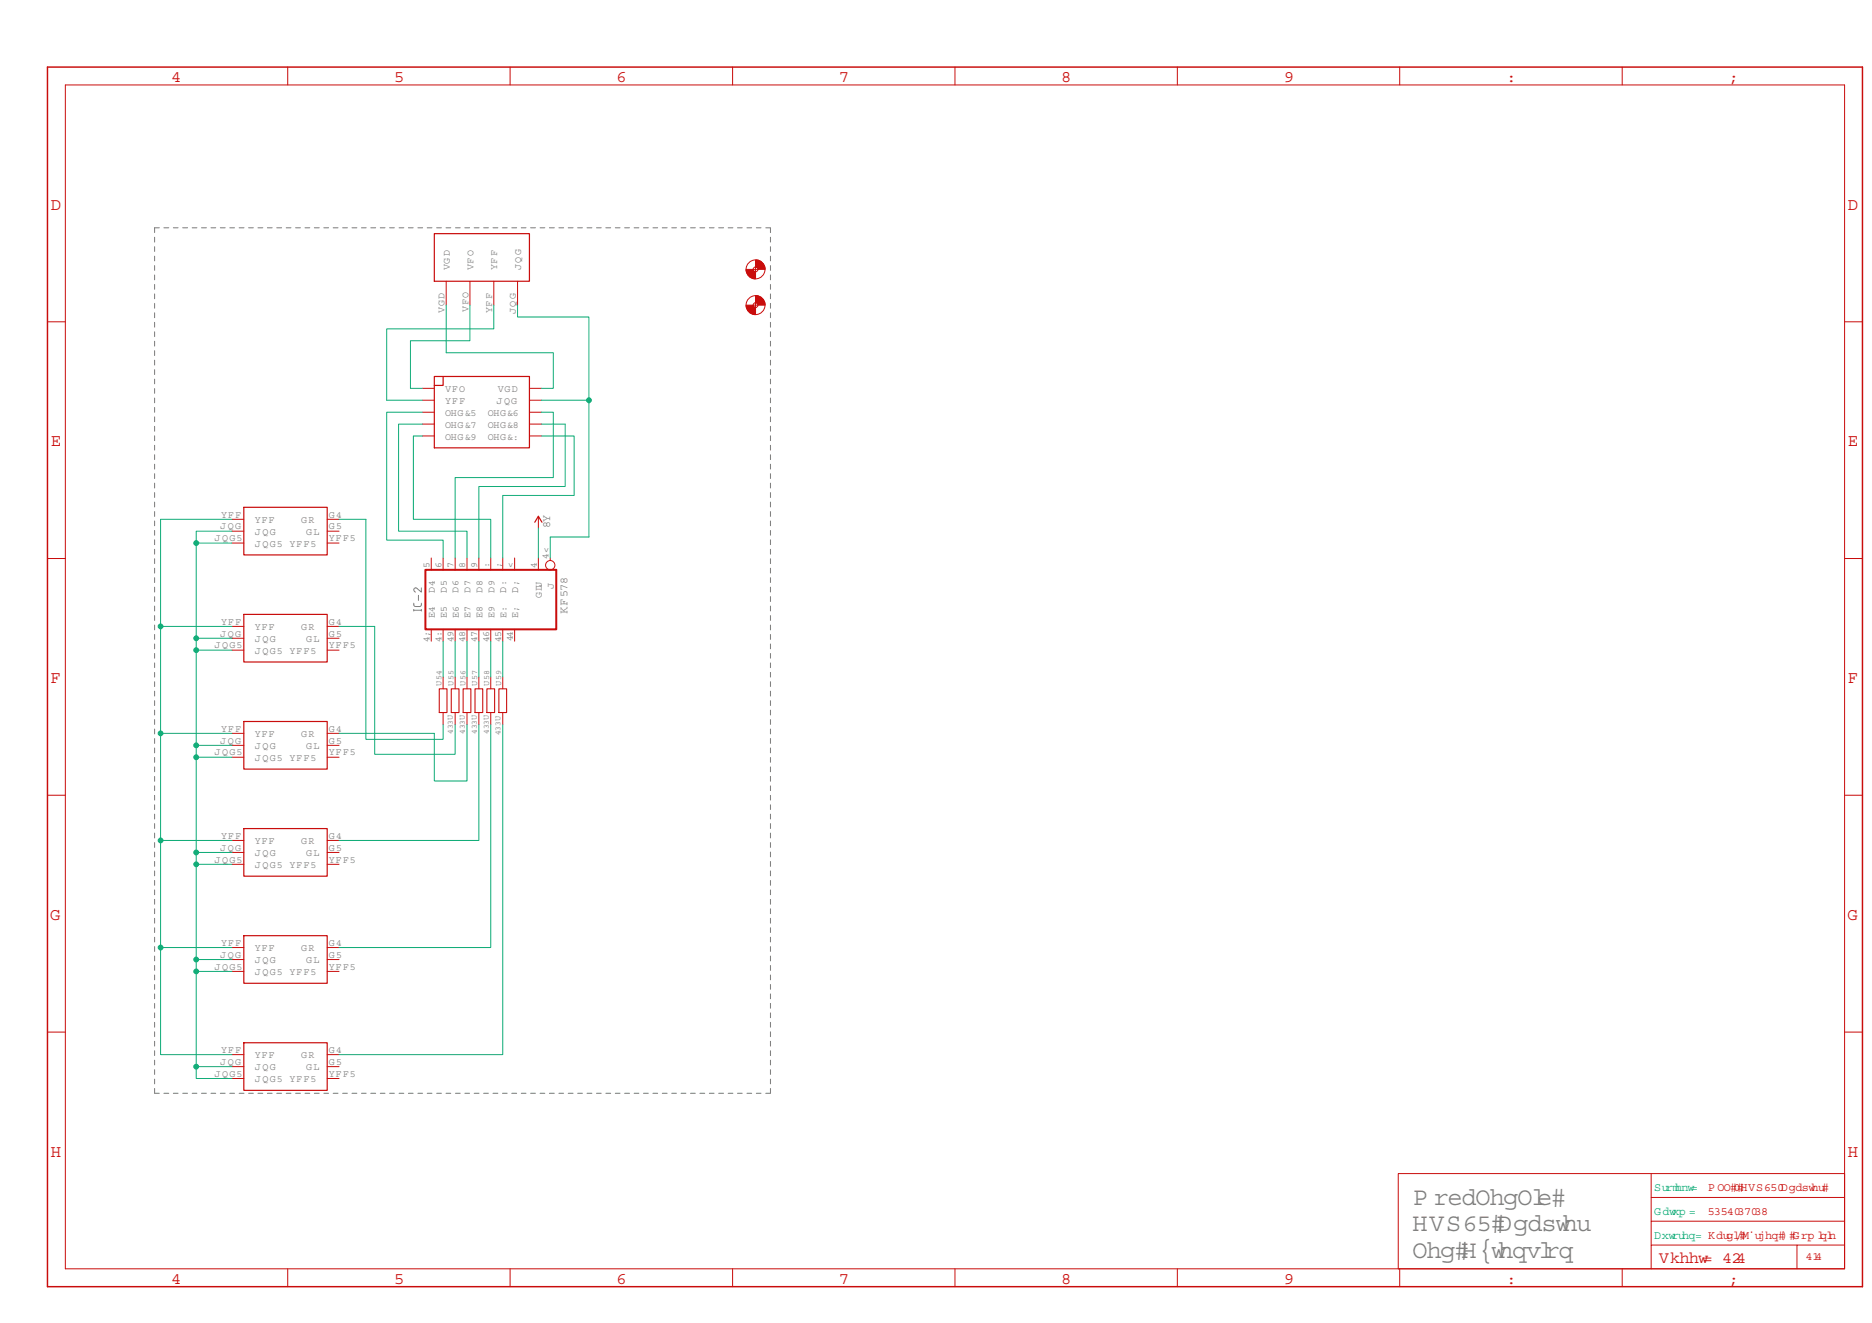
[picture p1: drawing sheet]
<?xml version="1.0" encoding="utf-8"?>
<!DOCTYPE eagle SYSTEM "eagle.dtd">
<!--
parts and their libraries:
SparkFun-PowerSymbols: Licensing: Creative Commons ShareAlike 4.0 International - https://creativecommons.org/licenses/by-sa/4.0
-->
<eagle version="9.6.2">
<drawing>
<settings>
<setting alwaysvectorfont="no"/>
<setting verticaltext="up"/>
</settings>
<grid distance="25" unitdist="mil" unit="mil" style="lines" multiple="1" display="no" altdistance="0.01" altunitdist="inch" altunit="inch"/>
<schematic xreflabel="%F%N/%S.%C%R" xrefpart="/%S.%C%R">
<libraries>
<library name="MLL-Dominik-Hardi">
<symbols>
<symbol name="MLL-I2C">
<pin name="GND" x="-10.16" y="-7.62" length="middle" direction="pwr"/>
<pin name="VCC" x="-10.16" y="-2.54" length="middle" direction="pwr"/>
<pin name="SCL" x="-10.16" y="2.54" length="middle"/>
<pin name="SDA" x="-10.16" y="7.62" length="middle"/>
<wire x1="-5.08" y1="10.16" x2="-5.08" y2="-10.16" width="0.254" layer="94"/>
<wire x1="-5.08" y1="-10.16" x2="5.08" y2="-10.16" width="0.254" layer="94"/>
<wire x1="5.08" y1="-10.16" x2="5.08" y2="10.16" width="0.254" layer="94"/>
<wire x1="5.08" y1="10.16" x2="-5.08" y2="10.16" width="0.254" layer="94"/>
<text x="-5.08" y="10.16" size="1.27" layer="95">&gt;NAME</text>
<text x="-5.08" y="-12.7" size="1.27" layer="96">&gt;VALUE</text>
</symbol>
<symbol name="MLL-32-EXT10">
<pin name="LED#6" x="-5.08" y="2.54" visible="pin" length="short"/>
<pin name="LED#4" x="-5.08" y="5.08" visible="pin" length="short"/>
<pin name="LED#2" x="-5.08" y="7.62" visible="pin" length="short"/>
<pin name="VCC" x="-5.08" y="10.16" visible="pin" length="short" direction="pwr"/>
<pin name="SCL" x="-5.08" y="12.7" visible="pin" length="short"/>
<pin name="SDA" x="20.32" y="12.7" visible="pin" length="short" rot="R180"/>
<pin name="GND" x="20.32" y="10.16" visible="pin" length="short" direction="pwr" rot="R180"/>
<pin name="LED#3" x="20.32" y="7.62" visible="pin" length="short" rot="R180"/>
<pin name="LED#5" x="20.32" y="5.08" visible="pin" length="short" rot="R180"/>
<pin name="LED#7" x="20.32" y="2.54" visible="pin" length="short" rot="R180"/>
<wire x1="-2.54" y1="0" x2="17.78" y2="0" width="0.254" layer="94"/>
<wire x1="17.78" y1="0" x2="17.78" y2="15.24" width="0.254" layer="94"/>
<wire x1="17.78" y1="15.24" x2="-2.54" y2="15.24" width="0.254" layer="94"/>
<wire x1="-2.54" y1="15.24" x2="-2.54" y2="0" width="0.254" layer="94"/>
<text x="0" y="15.24" size="1.27" layer="95">&gt;NAME</text>
<text x="0" y="-2.54" size="1.27" layer="96">&gt;VALUE</text>
<wire x1="-0.635" y1="15.24" x2="-0.635" y2="13.335" width="0.254" layer="94"/>
<wire x1="-0.635" y1="13.335" x2="-2.54" y2="13.335" width="0.254" layer="94"/>
</symbol>
<symbol name="LED-BUS-OUT">
<wire x1="-10.16" y1="5.08" x2="7.62" y2="5.08" width="0.254" layer="94"/>
<wire x1="7.62" y1="5.08" x2="7.62" y2="-5.08" width="0.254" layer="94"/>
<wire x1="7.62" y1="-5.08" x2="-10.16" y2="-5.08" width="0.254" layer="94"/>
<wire x1="-10.16" y1="-5.08" x2="-10.16" y2="5.08" width="0.254" layer="94"/>
<pin name="VCC" x="-12.7" y="2.54" length="short" direction="pwr"/>
<pin name="DO" x="10.16" y="2.54" length="short" direction="out" rot="R180"/>
<pin name="GND" x="-12.7" y="0" length="short" direction="pwr"/>
<pin name="DI" x="10.16" y="0" length="short" direction="in" rot="R180"/>
<pin name="GND2" x="-12.7" y="-2.54" length="short" direction="pwr"/>
<pin name="VCC2" x="10.16" y="-2.54" length="short" direction="pwr" rot="R180"/>
<text x="-7.62" y="5.08" size="1.778" layer="95">&gt;NAME</text>
<text x="-7.62" y="-7.62" size="1.778" layer="96">&gt;VALUE</text>
</symbol>
</symbols>
<devicesets>
<deviceset name="I2C">
<gates>
<gate name="G$1" symbol="MLL-I2C" x="0" y="0"/>
</gates>
<devices>
<device name="" package="I2C-4">
<connects>
<connect gate="G$1" pin="GND" pad="GND"/>
<connect gate="G$1" pin="SCL" pad="SCL"/>
<connect gate="G$1" pin="SDA" pad="SDA"/>
<connect gate="G$1" pin="VCC" pad="VCC"/>
</connects>
<technologies>
<technology name=""/>
</technologies>
</device>
<device name="OCTAGON" package="I2C-4S">
<connects>
<connect gate="G$1" pin="GND" pad="GND"/>
<connect gate="G$1" pin="SCL" pad="SCL"/>
<connect gate="G$1" pin="SDA" pad="SDA"/>
<connect gate="G$1" pin="VCC" pad="VCC"/>
</connects>
<technologies>
<technology name=""/>
</technologies>
</device>
</devices>
</deviceset>
<deviceset name="MLL-32-EXT10">
<gates>
<gate name="G$1" symbol="MLL-32-EXT10" x="-7.62" y="-7.62"/>
</gates>
<devices>
<device name="" package="IDC10">
<connects>
<connect gate="G$1" pin="GND" pad="4"/>
<connect gate="G$1" pin="LED#2" pad="5"/>
<connect gate="G$1" pin="LED#3" pad="6"/>
<connect gate="G$1" pin="LED#4" pad="7"/>
<connect gate="G$1" pin="LED#5" pad="8"/>
<connect gate="G$1" pin="LED#6" pad="9"/>
<connect gate="G$1" pin="LED#7" pad="10"/>
<connect gate="G$1" pin="SCL" pad="1"/>
<connect gate="G$1" pin="SDA" pad="2"/>
<connect gate="G$1" pin="VCC" pad="3"/>
</connects>
<technologies>
<technology name=""/>
</technologies>
</device>
</devices>
</deviceset>
<deviceset name="LED-BUS-OUTPUT">
<gates>
<gate name="G$1" symbol="LED-BUS-OUT" x="0" y="0"/>
</gates>
<devices>
<device name="" package="IDC6">
<connects>
<connect gate="G$1" pin="DI" pad="D2"/>
<connect gate="G$1" pin="DO" pad="D1"/>
<connect gate="G$1" pin="GND" pad="GND"/>
<connect gate="G$1" pin="GND2" pad="GND2"/>
<connect gate="G$1" pin="VCC" pad="VCC"/>
<connect gate="G$1" pin="VCC2" pad="VCC2"/>
</connects>
<technologies>
<technology name=""/>
</technologies>
</device>
</devices>
</deviceset>
</devicesets>
</library>
<library name="SparkFun-PowerSymbols">
<symbols>
<symbol name="VCC_1">
<wire x1="0.762" y1="1.27" x2="0" y2="2.54" width="0.254" layer="94"/>
<wire x1="0" y1="2.54" x2="-0.762" y2="1.27" width="0.254" layer="94"/>
<pin name="VCC_1" x="0" y="0" visible="off" length="short" direction="sup" rot="R90"/>
<text x="0" y="2.794" size="1.778" layer="96" align="bottom-center">&gt;VALUE</text>
</symbol>
</symbols>
<devicesets>
<deviceset name="VCC_1" prefix="SUPPLY">
<gates>
<gate name="G$2" symbol="VCC_1" x="0" y="0"/>
</gates>
<devices>
<device name="">
<technologies>
<technology name=""/>
</technologies>
</device>
</devices>
</deviceset>
</devicesets>
</library>
<library name="holes">
<symbols>
<symbol name="MOUNT-HOLE">
<wire x1="0" y1="1.27" x2="1.27" y2="0" width="1.524" layer="94" curve="-90" cap="flat"/>
<wire x1="-1.27" y1="0" x2="0" y2="-1.27" width="1.524" layer="94" curve="90" cap="flat"/>
<wire x1="-0.508" y1="0" x2="0.508" y2="0" width="0.0508" layer="94"/>
<wire x1="0" y1="0.508" x2="0" y2="-0.508" width="0.0508" layer="94"/>
<circle x="0" y="0" radius="2.032" width="0.0508" layer="94"/>
<circle x="0" y="0" radius="0.508" width="0.0508" layer="94"/>
<text x="2.032" y="0.5842" size="1.778" layer="95">&gt;NAME</text>
<text x="2.032" y="-2.4638" size="1.778" layer="96">&gt;VALUE</text>
</symbol>
</symbols>
<devicesets>
<deviceset name="MOUNT-HOLE" prefix="H">
<gates>
<gate name="G$1" symbol="MOUNT-HOLE" x="0" y="0"/>
</gates>
<devices>
<device name="2.8" package="2,8">
<package3dinstances>
<package3dinstance package3d_urn="urn:adsk.eagle:package:14271/1"/>
</package3dinstances>
<technologies>
<technology name="">
<attribute name="POPULARITY" value="15" constant="no"/>
</technology>
</technologies>
</device>
<device name="3.0" package="3,0">
<package3dinstances>
<package3dinstance package3d_urn="urn:adsk.eagle:package:14277/1"/>
</package3dinstances>
<technologies>
<technology name="">
<attribute name="POPULARITY" value="3" constant="no"/>
</technology>
</technologies>
</device>
<device name="3.3" package="3,3">
<package3dinstances>
<package3dinstance package3d_urn="urn:adsk.eagle:package:14278/1"/>
</package3dinstances>
<technologies>
<technology name="">
<attribute name="POPULARITY" value="3" constant="no"/>
</technology>
</technologies>
</device>
<device name="3.6" package="3,6">
<package3dinstances>
<package3dinstance package3d_urn="urn:adsk.eagle:package:14272/1"/>
</package3dinstances>
<technologies>
<technology name="">
<attribute name="POPULARITY" value="2" constant="no"/>
</technology>
</technologies>
</device>
<device name="4.1" package="4,1">
<package3dinstances>
<package3dinstance package3d_urn="urn:adsk.eagle:package:14273/1"/>
</package3dinstances>
<technologies>
<technology name="">
<attribute name="POPULARITY" value="0" constant="no"/>
</technology>
</technologies>
</device>
<device name="4.5" package="4,5">
<package3dinstances>
<package3dinstance package3d_urn="urn:adsk.eagle:package:14274/1"/>
</package3dinstances>
<technologies>
<technology name="">
<attribute name="POPULARITY" value="0" constant="no"/>
</technology>
</technologies>
</device>
<device name="5.0" package="5,0">
<package3dinstances>
<package3dinstance package3d_urn="urn:adsk.eagle:package:14276/1"/>
</package3dinstances>
<technologies>
<technology name="">
<attribute name="POPULARITY" value="0" constant="no"/>
</technology>
</technologies>
</device>
<device name="3.2" package="3,2">
<package3dinstances>
<package3dinstance package3d_urn="urn:adsk.eagle:package:14275/1"/>
</package3dinstances>
<technologies>
<technology name="">
<attribute name="POPULARITY" value="7" constant="no"/>
</technology>
</technologies>
</device>
<device name="4.3" package="4,3">
<package3dinstances>
<package3dinstance package3d_urn="urn:adsk.eagle:package:14289/1"/>
</package3dinstances>
<technologies>
<technology name="">
<attribute name="POPULARITY" value="0" constant="no"/>
</technology>
</technologies>
</device>
<device name="5.5" package="5,5">
<package3dinstances>
<package3dinstance package3d_urn="urn:adsk.eagle:package:14279/1"/>
</package3dinstances>
<technologies>
<technology name="">
<attribute name="POPULARITY" value="1" constant="no"/>
</technology>
</technologies>
</device>
</devices>
</deviceset>
</devicesets>
</library>
<library name="frames">
<symbols>
<symbol name="A3L-LOC">
<wire x1="288.29" y1="3.81" x2="342.265" y2="3.81" width="0.1016" layer="94"/>
<wire x1="342.265" y1="3.81" x2="373.38" y2="3.81" width="0.1016" layer="94"/>
<wire x1="373.38" y1="3.81" x2="383.54" y2="3.81" width="0.1016" layer="94"/>
<wire x1="383.54" y1="3.81" x2="383.54" y2="8.89" width="0.1016" layer="94"/>
<wire x1="383.54" y1="8.89" x2="383.54" y2="13.97" width="0.1016" layer="94"/>
<wire x1="383.54" y1="13.97" x2="383.54" y2="19.05" width="0.1016" layer="94"/>
<wire x1="383.54" y1="19.05" x2="383.54" y2="24.13" width="0.1016" layer="94"/>
<wire x1="288.29" y1="3.81" x2="288.29" y2="24.13" width="0.1016" layer="94"/>
<wire x1="288.29" y1="24.13" x2="342.265" y2="24.13" width="0.1016" layer="94"/>
<wire x1="342.265" y1="24.13" x2="383.54" y2="24.13" width="0.1016" layer="94"/>
<wire x1="373.38" y1="3.81" x2="373.38" y2="8.89" width="0.1016" layer="94"/>
<wire x1="373.38" y1="8.89" x2="383.54" y2="8.89" width="0.1016" layer="94"/>
<wire x1="373.38" y1="8.89" x2="342.265" y2="8.89" width="0.1016" layer="94"/>
<wire x1="342.265" y1="8.89" x2="342.265" y2="3.81" width="0.1016" layer="94"/>
<wire x1="342.265" y1="8.89" x2="342.265" y2="13.97" width="0.1016" layer="94"/>
<wire x1="342.265" y1="13.97" x2="383.54" y2="13.97" width="0.1016" layer="94"/>
<wire x1="342.265" y1="13.97" x2="342.265" y2="19.05" width="0.1016" layer="94"/>
<wire x1="342.265" y1="19.05" x2="383.54" y2="19.05" width="0.1016" layer="94"/>
<wire x1="342.265" y1="19.05" x2="342.265" y2="24.13" width="0.1016" layer="94"/>
<text x="344.17" y="15.24" size="2.54" layer="94">&gt;DRAWING_NAME</text>
<text x="344.17" y="10.16" size="2.286" layer="94">&gt;LAST_DATE_TIME</text>
<text x="357.505" y="5.08" size="2.54" layer="94">&gt;SHEET</text>
<text x="343.916" y="4.953" size="2.54" layer="94">Sheet:</text>
<frame x1="0" y1="0" x2="387.35" y2="260.35" columns="8" rows="5" layer="94"/>
</symbol>
</symbols>
<devicesets>
<deviceset name="A3L-LOC" prefix="FRAME" uservalue="yes">
<gates>
<gate name="G$1" symbol="A3L-LOC" x="0" y="0"/>
</gates>
<devices>
<device name="">
<technologies>
<technology name=""/>
</technologies>
</device>
</devices>
</deviceset>
</devicesets>
</library>
<library name="0 ProSaH-74xx">
<symbols>
<symbol name="74245">
<wire x1="-6.35" y1="-13.97" x2="6.35" y2="-13.97" width="0.4064" layer="94"/>
<wire x1="6.35" y1="-13.97" x2="6.35" y2="13.97" width="0.4064" layer="94"/>
<wire x1="6.35" y1="13.97" x2="-6.35" y2="13.97" width="0.4064" layer="94"/>
<wire x1="-6.35" y1="13.97" x2="-6.35" y2="-13.97" width="0.4064" layer="94"/>
<text x="-5.08" y="-8.255" size="1.778" layer="95" font="vector">&gt;NAME</text>
<text x="-6.35" y="-16.51" size="1.778" layer="96">&gt;VALUE</text>
<pin name="DIR" x="-8.89" y="-10.16" length="short" direction="in"/>
<pin name="A1" x="-8.89" y="12.7" length="short"/>
<pin name="A2" x="-8.89" y="10.16" length="short"/>
<pin name="A3" x="-8.89" y="7.62" length="short"/>
<pin name="A4" x="-8.89" y="5.08" length="short"/>
<pin name="A5" x="-8.89" y="2.54" length="short"/>
<pin name="A6" x="-8.89" y="0" length="short"/>
<pin name="A7" x="-8.89" y="-2.54" length="short"/>
<pin name="A8" x="-8.89" y="-5.08" length="short"/>
<pin name="B8" x="8.89" y="-5.08" length="short" rot="R180"/>
<pin name="B7" x="8.89" y="-2.54" length="short" rot="R180"/>
<pin name="B6" x="8.89" y="0" length="short" rot="R180"/>
<pin name="B5" x="8.89" y="2.54" length="short" rot="R180"/>
<pin name="B4" x="8.89" y="5.08" length="short" rot="R180"/>
<pin name="B3" x="8.89" y="7.62" length="short" rot="R180"/>
<pin name="B2" x="8.89" y="10.16" length="short" rot="R180"/>
<pin name="B1" x="8.89" y="12.7" length="short" rot="R180"/>
<pin name="G" x="-8.89" y="-12.7" length="short" direction="in" function="dot"/>
</symbol>
<symbol name="PWRN-3">
<text x="-1.5875" y="-0.9525" size="1.778" layer="95">&gt;NAME</text>
<text x="0.3175" y="-3.175" size="1.27" layer="95">GND</text>
<text x="0.3175" y="1.905" size="1.27" layer="95">VCC</text>
<pin name="GND" x="0" y="-3.81" visible="pad" length="short" direction="pwr" rot="R90"/>
<pin name="VCC" x="0" y="3.81" visible="pad" length="short" direction="pwr" rot="R270"/>
</symbol>
</symbols>
<devicesets>
<deviceset name="74*245" prefix="IC">
<gates>
<gate name="A" symbol="74245" x="20.32" y="0"/>
<gate name="P" symbol="PWRN-3" x="1.27" y="0" addlevel="request"/>
</gates>
<devices>
<device name="N" package="DIL20">
<connects>
<connect gate="A" pin="A1" pad="2"/>
<connect gate="A" pin="A2" pad="3"/>
<connect gate="A" pin="A3" pad="4"/>
<connect gate="A" pin="A4" pad="5"/>
<connect gate="A" pin="A5" pad="6"/>
<connect gate="A" pin="A6" pad="7"/>
<connect gate="A" pin="A7" pad="8"/>
<connect gate="A" pin="A8" pad="9"/>
<connect gate="A" pin="B1" pad="18"/>
<connect gate="A" pin="B2" pad="17"/>
<connect gate="A" pin="B3" pad="16"/>
<connect gate="A" pin="B4" pad="15"/>
<connect gate="A" pin="B5" pad="14"/>
<connect gate="A" pin="B6" pad="13"/>
<connect gate="A" pin="B7" pad="12"/>
<connect gate="A" pin="B8" pad="11"/>
<connect gate="A" pin="DIR" pad="1"/>
<connect gate="A" pin="G" pad="19"/>
<connect gate="P" pin="GND" pad="10"/>
<connect gate="P" pin="VCC" pad="20"/>
</connects>
<technologies>
<technology name="AC"/>
<technology name="ACT"/>
<technology name="HC"/>
<technology name="HCT"/>
<technology name="LS"/>
</technologies>
</device>
<device name="DW" package="SO20W">
<connects>
<connect gate="A" pin="A1" pad="2"/>
<connect gate="A" pin="A2" pad="3"/>
<connect gate="A" pin="A3" pad="4"/>
<connect gate="A" pin="A4" pad="5"/>
<connect gate="A" pin="A5" pad="6"/>
<connect gate="A" pin="A6" pad="7"/>
<connect gate="A" pin="A7" pad="8"/>
<connect gate="A" pin="A8" pad="9"/>
<connect gate="A" pin="B1" pad="18"/>
<connect gate="A" pin="B2" pad="17"/>
<connect gate="A" pin="B3" pad="16"/>
<connect gate="A" pin="B4" pad="15"/>
<connect gate="A" pin="B5" pad="14"/>
<connect gate="A" pin="B6" pad="13"/>
<connect gate="A" pin="B7" pad="12"/>
<connect gate="A" pin="B8" pad="11"/>
<connect gate="A" pin="DIR" pad="1"/>
<connect gate="A" pin="G" pad="19"/>
<connect gate="P" pin="GND" pad="10"/>
<connect gate="P" pin="VCC" pad="20"/>
</connects>
<technologies>
<technology name="AC"/>
<technology name="ACT"/>
<technology name="HC"/>
<technology name="HCT"/>
<technology name="LS"/>
</technologies>
</device>
<device name="FK" package="LCC20">
<connects>
<connect gate="A" pin="A1" pad="2"/>
<connect gate="A" pin="A2" pad="3"/>
<connect gate="A" pin="A3" pad="4"/>
<connect gate="A" pin="A4" pad="5"/>
<connect gate="A" pin="A5" pad="6"/>
<connect gate="A" pin="A6" pad="7"/>
<connect gate="A" pin="A7" pad="8"/>
<connect gate="A" pin="A8" pad="9"/>
<connect gate="A" pin="B1" pad="18"/>
<connect gate="A" pin="B2" pad="17"/>
<connect gate="A" pin="B3" pad="16"/>
<connect gate="A" pin="B4" pad="15"/>
<connect gate="A" pin="B5" pad="14"/>
<connect gate="A" pin="B6" pad="13"/>
<connect gate="A" pin="B7" pad="12"/>
<connect gate="A" pin="B8" pad="11"/>
<connect gate="A" pin="DIR" pad="1"/>
<connect gate="A" pin="G" pad="19"/>
<connect gate="P" pin="GND" pad="10"/>
<connect gate="P" pin="VCC" pad="20"/>
</connects>
<technologies>
<technology name="AC"/>
<technology name="ACT"/>
<technology name="HC"/>
<technology name="HCT"/>
<technology name="LS"/>
</technologies>
</device>
</devices>
</deviceset>
</devicesets>
</library>
<library name="0 ProSaH-PASSIV">
<symbols>
<symbol name="R10">
<wire x1="-2.54" y1="0.8255" x2="2.54" y2="0.8255" width="0.2" layer="94"/>
<wire x1="2.54" y1="0.8255" x2="2.54" y2="-0.8255" width="0.2" layer="94"/>
<wire x1="2.54" y1="-0.8255" x2="-2.54" y2="-0.8255" width="0.2" layer="94"/>
<wire x1="-2.54" y1="-0.8255" x2="-2.54" y2="0.8255" width="0.2" layer="94"/>
<text x="-2.2225" y="-0.6096" size="1.27" layer="95">&gt;NAME</text>
<text x="-2.2352" y="1.1388" size="1.27" layer="96">&gt;VALUE</text>
<pin name="1" x="-5.08" y="0" visible="off" length="short" direction="pas"/>
<pin name="2" x="5.08" y="0" visible="off" length="short" direction="pas" rot="R180"/>
</symbol>
</symbols>
<devicesets>
<deviceset name="RESISTOR" prefix="R" uservalue="yes">
<gates>
<gate name="G$1" symbol="R10" x="0" y="0"/>
</gates>
<devices>
<device name="-'R10'" package="R10">
<connects>
<connect gate="G$1" pin="1" pad="1"/>
<connect gate="G$1" pin="2" pad="2"/>
</connects>
<technologies>
<technology name=""/>
</technologies>
</device>
<device name="R5" package="R-5">
<connects>
<connect gate="G$1" pin="1" pad="1"/>
<connect gate="G$1" pin="2" pad="2"/>
</connects>
<technologies>
<technology name=""/>
</technologies>
</device>
<device name="R2,5" package="R2,54">
<connects>
<connect gate="G$1" pin="1" pad="1"/>
<connect gate="G$1" pin="2" pad="2"/>
</connects>
<technologies>
<technology name=""/>
</technologies>
</device>
<device name="R7,5" package="R-7,5">
<connects>
<connect gate="G$1" pin="1" pad="1"/>
<connect gate="G$1" pin="2" pad="2"/>
</connects>
<technologies>
<technology name=""/>
</technologies>
</device>
<device name="R22,5D9" package="R22,5D9">
<connects>
<connect gate="G$1" pin="1" pad="P$1"/>
<connect gate="G$1" pin="2" pad="P$2"/>
</connects>
<technologies>
<technology name=""/>
</technologies>
</device>
<device name="-R17,5D5" package="R17,5D5">
<connects>
<connect gate="G$1" pin="1" pad="P$1"/>
<connect gate="G$1" pin="2" pad="P$2"/>
</connects>
<technologies>
<technology name=""/>
</technologies>
</device>
<device name="-R12,5D3,5" package="R12,5D3,5">
<connects>
<connect gate="G$1" pin="1" pad="1"/>
<connect gate="G$1" pin="2" pad="2"/>
</connects>
<technologies>
<technology name=""/>
</technologies>
</device>
<device name="'SMD'" package="R0805">
<connects>
<connect gate="G$1" pin="1" pad="1"/>
<connect gate="G$1" pin="2" pad="2"/>
</connects>
<technologies>
<technology name=""/>
</technologies>
</device>
<device name="-10,16" package="R10-FERTIG">
<connects>
<connect gate="G$1" pin="1" pad="1"/>
<connect gate="G$1" pin="2" pad="2"/>
</connects>
<technologies>
<technology name=""/>
</technologies>
</device>
<device name="-'STEHEND'" package="R-2,54-FERTIG">
<connects>
<connect gate="G$1" pin="1" pad="1"/>
<connect gate="G$1" pin="2" pad="2"/>
</connects>
<technologies>
<technology name=""/>
</technologies>
</device>
<device name="-METRISCH" package="R10-M">
<connects>
<connect gate="G$1" pin="1" pad="1"/>
<connect gate="G$1" pin="2" pad="2"/>
</connects>
<technologies>
<technology name=""/>
</technologies>
</device>
<device name="'7,5'" package="R7,5-FERTIG">
<connects>
<connect gate="G$1" pin="1" pad="1"/>
<connect gate="G$1" pin="2" pad="2"/>
</connects>
<technologies>
<technology name=""/>
</technologies>
</device>
<device name="-1/8W" package="R-0.125-6,35">
<connects>
<connect gate="G$1" pin="1" pad="1"/>
<connect gate="G$1" pin="2" pad="2"/>
</connects>
<technologies>
<technology name=""/>
</technologies>
</device>
<device name="-'5.08'" package="R-5.08-FERTIG">
<connects>
<connect gate="G$1" pin="1" pad="1"/>
<connect gate="G$1" pin="2" pad="2"/>
</connects>
<technologies>
<technology name=""/>
</technologies>
</device>
<device name="'R1206'" package="R1206">
<connects>
<connect gate="G$1" pin="1" pad="1"/>
<connect gate="G$1" pin="2" pad="2"/>
</connects>
<technologies>
<technology name=""/>
</technologies>
</device>
<device name="'0805-1206'" package="R0805BIS1206">
<connects>
<connect gate="G$1" pin="1" pad="1"/>
<connect gate="G$1" pin="2" pad="2"/>
</connects>
<technologies>
<technology name=""/>
</technologies>
</device>
<device name="'0603'" package="R0603">
<connects>
<connect gate="G$1" pin="1" pad="1"/>
<connect gate="G$1" pin="2" pad="2"/>
</connects>
<technologies>
<technology name=""/>
</technologies>
</device>
<device name="'1,8X5'" package="R1,8X5">
<connects>
<connect gate="G$1" pin="1" pad="1"/>
<connect gate="G$1" pin="2" pad="2"/>
</connects>
<technologies>
<technology name=""/>
</technologies>
</device>
<device name="'RM8,89'" package="R8,89">
<connects>
<connect gate="G$1" pin="1" pad="1"/>
<connect gate="G$1" pin="2" pad="2"/>
</connects>
<technologies>
<technology name=""/>
</technologies>
</device>
<device name="'-RM2.54'" package="R-0.125-2.54">
<connects>
<connect gate="G$1" pin="1" pad="1"/>
<connect gate="G$1" pin="2" pad="2"/>
</connects>
<technologies>
<technology name=""/>
</technologies>
</device>
</devices>
</deviceset>
</devicesets>
</library>
</libraries>
<attributes>
<attribute name="AUTOREN" value="Hardi, Jürgen &amp; Dominik"/>
<attribute name="DATUM" value="2021-04-05"/>
<attribute name="PROJEKT" value="MLL - ESP32-Adapter "/>
<attribute name="VERSION" value="1.1"/>
</attributes>
<variantdefs>
</variantdefs>
<classes>
<class number="0" name="default" width="0" drill="0">
</class>
</classes>
<groups>
<schematic_group name="MLL_EXTENDER2"/>
</groups>
<parts>
<part name="FRAME2" library="frames" deviceset="A3L-LOC" device="" value="MLL ESP32Adpapter AddOns"/>
<part name="LED_IN" library="MLL-Dominik-Hardi" deviceset="MLL-32-EXT10" device=""/>
<part name="OUT2A" library="MLL-Dominik-Hardi" deviceset="LED-BUS-OUTPUT" device=""/>
<part name="OUT3A" library="MLL-Dominik-Hardi" deviceset="LED-BUS-OUTPUT" device=""/>
<part name="OUT4A" library="MLL-Dominik-Hardi" deviceset="LED-BUS-OUTPUT" device=""/>
<part name="OUT5A" library="MLL-Dominik-Hardi" deviceset="LED-BUS-OUTPUT" device=""/>
<part name="OUT6A" library="MLL-Dominik-Hardi" deviceset="LED-BUS-OUTPUT" device=""/>
<part name="OUT7A" library="MLL-Dominik-Hardi" deviceset="LED-BUS-OUTPUT" device=""/>
<part name="U$7" library="MLL-Dominik-Hardi" deviceset="I2C" device=""/>
<part name="H3" library="holes" deviceset="MOUNT-HOLE" device="2.8" package3d_urn="urn:adsk.eagle:package:14271/1"/>
<part name="H4" library="holes" deviceset="MOUNT-HOLE" device="2.8" package3d_urn="urn:adsk.eagle:package:14271/1"/>
<part name="R21" library="0 ProSaH-PASSIV" deviceset="RESISTOR" device="-1/8W" value="100R"/>
<part name="R22" library="0 ProSaH-PASSIV" deviceset="RESISTOR" device="-1/8W" value="100R"/>
<part name="R23" library="0 ProSaH-PASSIV" deviceset="RESISTOR" device="-1/8W" value="100R"/>
<part name="R24" library="0 ProSaH-PASSIV" deviceset="RESISTOR" device="-1/8W" value="100R"/>
<part name="R25" library="0 ProSaH-PASSIV" deviceset="RESISTOR" device="-1/8W" value="100R"/>
<part name="R26" library="0 ProSaH-PASSIV" deviceset="RESISTOR" device="-1/8W" value="100R"/>
<part name="IC-2" library="0 ProSaH-74xx" deviceset="74*245" device="N" technology="AC" value="HC245"/>
<part name="P+8" library="SparkFun-PowerSymbols" deviceset="VCC_1" device="" value="5V"/>
</parts>
<sheets>
<sheet>
<plain>
<text x="291.338" y="6.096" size="3.81" layer="97">MobaLedLib 
ESP32 Adapter
Led Extension</text>
<text x="342.9" y="20.32" size="1.778" layer="91">Projekt:</text>
<text x="342.9" y="15.24" size="1.778" layer="91">Datum:</text>
<text x="342.9" y="10.16" size="1.778" layer="91">Autoren:</text>
<text x="354.33" y="20.32" size="1.778" layer="94">&gt;PROJEKT</text>
<text x="354.33" y="15.24" size="1.778" layer="94">&gt;DATUM</text>
<text x="354.33" y="10.16" size="1.778" layer="94">&gt;AUTOREN</text>
<text x="375.285" y="5.715" size="1.778" layer="94">&gt;VERSION</text>
</plain>
<instances>
<instance part="FRAME2" gate="G$1" x="0" y="0" smashed="yes">
<attribute name="SHEET" x="357.505" y="5.08" size="2.54" layer="94"/>
</instance>
<instance part="LED_IN" gate="G$1" x="85.09" y="179.07" smashed="yes" grouprefs="MLL_EXTENDER2"/>
<instance part="OUT2A" gate="G$1" x="52.07" y="161.29" smashed="yes" grouprefs="MLL_EXTENDER2"/>
<instance part="OUT3A" gate="G$1" x="52.07" y="138.43" smashed="yes" grouprefs="MLL_EXTENDER2"/>
<instance part="OUT4A" gate="G$1" x="52.07" y="115.57" smashed="yes" grouprefs="MLL_EXTENDER2"/>
<instance part="OUT5A" gate="G$1" x="52.07" y="92.71" smashed="yes" grouprefs="MLL_EXTENDER2"/>
<instance part="OUT6A" gate="G$1" x="52.07" y="69.85" smashed="yes" grouprefs="MLL_EXTENDER2"/>
<instance part="OUT7A" gate="G$1" x="52.07" y="46.99" smashed="yes" grouprefs="MLL_EXTENDER2"/>
<instance part="U$7" gate="G$1" x="92.71" y="219.71" smashed="yes" rot="R90" grouprefs="MLL_EXTENDER2"/>
<instance part="H3" gate="G$1" x="151.13" y="217.17" smashed="yes" grouprefs="MLL_EXTENDER2"/>
<instance part="H4" gate="G$1" x="151.13" y="209.55" smashed="yes" grouprefs="MLL_EXTENDER2"/>
<instance part="R21" gate="G$1" x="84.455" y="125.095" smashed="yes" rot="R90">
<attribute name="NAME" x="84.1121" y="128.27" size="1.27" layer="95" rot="R90"/>
</instance>
<instance part="R22" gate="G$1" x="86.995" y="125.095" smashed="yes" rot="R90">
<attribute name="NAME" x="86.6521" y="128.27" size="1.27" layer="95" rot="R90"/>
<attribute name="VALUE" x="85.2763" y="122.2502" size="1.27" layer="96" rot="R270"/>
</instance>
<instance part="R23" gate="G$1" x="89.535" y="125.095" smashed="yes" rot="R90">
<attribute name="NAME" x="89.1921" y="128.27" size="1.27" layer="95" rot="R90"/>
<attribute name="VALUE" x="87.8163" y="122.2502" size="1.27" layer="96" rot="R270"/>
</instance>
<instance part="R24" gate="G$1" x="92.075" y="125.095" smashed="yes" rot="R90">
<attribute name="NAME" x="91.7321" y="128.27" size="1.27" layer="95" rot="R90"/>
<attribute name="VALUE" x="90.3563" y="122.2502" size="1.27" layer="96" rot="R270"/>
</instance>
<instance part="R25" gate="G$1" x="94.615" y="125.095" smashed="yes" rot="R90">
<attribute name="NAME" x="94.2721" y="128.27" size="1.27" layer="95" rot="R90"/>
<attribute name="VALUE" x="92.8963" y="122.2502" size="1.27" layer="96" rot="R270"/>
</instance>
<instance part="R26" gate="G$1" x="97.155" y="125.095" smashed="yes" rot="R90">
<attribute name="NAME" x="96.8121" y="128.27" size="1.27" layer="95" rot="R90"/>
<attribute name="VALUE" x="95.4363" y="121.9327" size="1.27" layer="96" rot="R270"/>
</instance>
<instance part="IC-2" gate="A" x="94.615" y="146.685" smashed="yes" rot="MR270">
<attribute name="NAME" x="78.105" y="144.145" size="1.778" layer="95" font="vector" rot="MR90"/>
<attribute name="VALUE" x="109.22" y="143.51" size="1.778" layer="96" rot="MR90"/>
</instance>
<instance part="P+8" gate="G$2" x="104.775" y="161.925" smashed="yes">
<attribute name="VALUE" x="107.315" y="161.925" size="1.778" layer="96" rot="R90"/>
</instance>
</instances>
<busses>
</busses>
<nets>
<net name="GND" class="0">
<segment>
<wire x1="39.37" y1="161.29" x2="31.75" y2="161.29" width="0.1524" layer="91" grouprefs="MLL_EXTENDER2"/>
<wire x1="31.75" y1="161.29" x2="31.75" y2="158.75" width="0.1524" layer="91" grouprefs="MLL_EXTENDER2"/>
<wire x1="31.75" y1="158.75" x2="31.75" y2="138.43" width="0.1524" layer="91" grouprefs="MLL_EXTENDER2"/>
<wire x1="31.75" y1="138.43" x2="31.75" y2="135.89" width="0.1524" layer="91" grouprefs="MLL_EXTENDER2"/>
<wire x1="31.75" y1="135.89" x2="31.75" y2="115.57" width="0.1524" layer="91" grouprefs="MLL_EXTENDER2"/>
<wire x1="31.75" y1="115.57" x2="31.75" y2="113.03" width="0.1524" layer="91" grouprefs="MLL_EXTENDER2"/>
<wire x1="31.75" y1="113.03" x2="31.75" y2="92.71" width="0.1524" layer="91" grouprefs="MLL_EXTENDER2"/>
<wire x1="31.75" y1="92.71" x2="31.75" y2="90.17" width="0.1524" layer="91" grouprefs="MLL_EXTENDER2"/>
<wire x1="31.75" y1="90.17" x2="31.75" y2="69.85" width="0.1524" layer="91" grouprefs="MLL_EXTENDER2"/>
<wire x1="31.75" y1="69.85" x2="31.75" y2="67.31" width="0.1524" layer="91" grouprefs="MLL_EXTENDER2"/>
<wire x1="31.75" y1="67.31" x2="31.75" y2="46.99" width="0.1524" layer="91" grouprefs="MLL_EXTENDER2"/>
<wire x1="39.37" y1="46.99" x2="31.75" y2="46.99" width="0.1524" layer="91" grouprefs="MLL_EXTENDER2"/>
<wire x1="39.37" y1="67.31" x2="31.75" y2="67.31" width="0.1524" layer="91" grouprefs="MLL_EXTENDER2"/>
<junction x="31.75" y="67.31" grouprefs="MLL_EXTENDER2"/>
<wire x1="39.37" y1="69.85" x2="31.75" y2="69.85" width="0.1524" layer="91" grouprefs="MLL_EXTENDER2"/>
<junction x="31.75" y="69.85" grouprefs="MLL_EXTENDER2"/>
<wire x1="39.37" y1="90.17" x2="31.75" y2="90.17" width="0.1524" layer="91" grouprefs="MLL_EXTENDER2"/>
<junction x="31.75" y="90.17" grouprefs="MLL_EXTENDER2"/>
<wire x1="39.37" y1="92.71" x2="31.75" y2="92.71" width="0.1524" layer="91" grouprefs="MLL_EXTENDER2"/>
<junction x="31.75" y="92.71" grouprefs="MLL_EXTENDER2"/>
<wire x1="39.37" y1="113.03" x2="31.75" y2="113.03" width="0.1524" layer="91" grouprefs="MLL_EXTENDER2"/>
<junction x="31.75" y="113.03" grouprefs="MLL_EXTENDER2"/>
<wire x1="39.37" y1="115.57" x2="31.75" y2="115.57" width="0.1524" layer="91" grouprefs="MLL_EXTENDER2"/>
<junction x="31.75" y="115.57" grouprefs="MLL_EXTENDER2"/>
<wire x1="39.37" y1="135.89" x2="31.75" y2="135.89" width="0.1524" layer="91" grouprefs="MLL_EXTENDER2"/>
<junction x="31.75" y="135.89" grouprefs="MLL_EXTENDER2"/>
<wire x1="39.37" y1="138.43" x2="31.75" y2="138.43" width="0.1524" layer="91" grouprefs="MLL_EXTENDER2"/>
<junction x="31.75" y="138.43" grouprefs="MLL_EXTENDER2"/>
<wire x1="39.37" y1="158.75" x2="31.75" y2="158.75" width="0.1524" layer="91" grouprefs="MLL_EXTENDER2"/>
<junction x="31.75" y="158.75" grouprefs="MLL_EXTENDER2"/>
<pinref part="OUT2A" gate="G$1" pin="GND"/>
<pinref part="OUT2A" gate="G$1" pin="GND2"/>
<pinref part="OUT3A" gate="G$1" pin="GND"/>
<pinref part="OUT3A" gate="G$1" pin="GND2"/>
<pinref part="OUT4A" gate="G$1" pin="GND"/>
<pinref part="OUT4A" gate="G$1" pin="GND2"/>
<pinref part="OUT5A" gate="G$1" pin="GND"/>
<pinref part="OUT5A" gate="G$1" pin="GND2"/>
<pinref part="OUT6A" gate="G$1" pin="GND"/>
<pinref part="OUT6A" gate="G$1" pin="GND2"/>
<pinref part="OUT7A" gate="G$1" pin="GND"/>
<pinref part="OUT7A" gate="G$1" pin="GND2"/>
<wire x1="31.75" y1="46.99" x2="31.75" y2="44.45" width="0.1524" layer="91"/>
<wire x1="31.75" y1="44.45" x2="39.37" y2="44.45" width="0.1524" layer="91"/>
<junction x="31.75" y="46.99"/>
</segment>
<segment>
<wire x1="107.315" y1="155.575" x2="107.315" y2="160.02" width="0.1524" layer="91"/>
<pinref part="IC-2" gate="A" pin="G"/>
<pinref part="U$7" gate="G$1" pin="GND"/>
<wire x1="100.33" y1="209.55" x2="100.33" y2="207.01" width="0.1524" layer="91" grouprefs="MLL_EXTENDER2"/>
<wire x1="100.33" y1="207.01" x2="115.57" y2="207.01" width="0.1524" layer="91" grouprefs="MLL_EXTENDER2"/>
<wire x1="115.57" y1="207.01" x2="115.57" y2="189.23" width="0.1524" layer="91" grouprefs="MLL_EXTENDER2"/>
<wire x1="115.57" y1="189.23" x2="105.41" y2="189.23" width="0.1524" layer="91" grouprefs="MLL_EXTENDER2"/>
<pinref part="LED_IN" gate="G$1" pin="GND"/>
<wire x1="115.57" y1="189.23" x2="115.57" y2="160.02" width="0.1524" layer="91"/>
<junction x="115.57" y="189.23"/>
<wire x1="115.57" y1="160.02" x2="107.315" y2="160.02" width="0.1524" layer="91"/>
</segment>
</net>
<net name="LB#4" class="0">
<segment>
<pinref part="LED_IN" gate="G$1" pin="LED#4"/>
<wire x1="80.01" y1="184.15" x2="74.93" y2="184.15" width="0.1524" layer="91"/>
<wire x1="74.93" y1="184.15" x2="74.93" y2="161.29" width="0.1524" layer="91"/>
<wire x1="74.93" y1="161.29" x2="89.535" y2="161.29" width="0.1524" layer="91"/>
<pinref part="IC-2" gate="A" pin="A4"/>
<wire x1="89.535" y1="161.29" x2="89.535" y2="155.575" width="0.1524" layer="91"/>
</segment>
</net>
<net name="LB#6" class="0">
<segment>
<pinref part="LED_IN" gate="G$1" pin="LED#6"/>
<wire x1="80.01" y1="181.61" x2="78.105" y2="181.61" width="0.1524" layer="91"/>
<pinref part="IC-2" gate="A" pin="A6"/>
<wire x1="78.105" y1="181.61" x2="78.105" y2="163.83" width="0.1524" layer="91"/>
<wire x1="78.105" y1="163.83" x2="94.615" y2="163.83" width="0.1524" layer="91"/>
<wire x1="94.615" y1="163.83" x2="94.615" y2="155.575" width="0.1524" layer="91"/>
</segment>
</net>
<net name="LB#3" class="0">
<segment>
<pinref part="LED_IN" gate="G$1" pin="LED#3"/>
<pinref part="IC-2" gate="A" pin="A3"/>
<wire x1="105.41" y1="186.69" x2="107.95" y2="186.69" width="0.1524" layer="91"/>
<wire x1="107.95" y1="186.69" x2="107.95" y2="172.72" width="0.1524" layer="91"/>
<wire x1="107.95" y1="172.72" x2="86.995" y2="172.72" width="0.1524" layer="91"/>
<wire x1="86.995" y1="172.72" x2="86.995" y2="155.575" width="0.1524" layer="91"/>
</segment>
</net>
<net name="LB#5" class="0">
<segment>
<pinref part="IC-2" gate="A" pin="A5"/>
<wire x1="110.49" y1="184.15" x2="110.49" y2="170.815" width="0.1524" layer="91"/>
<wire x1="110.49" y1="170.815" x2="92.075" y2="170.815" width="0.1524" layer="91"/>
<wire x1="92.075" y1="170.815" x2="92.075" y2="155.575" width="0.1524" layer="91"/>
<pinref part="LED_IN" gate="G$1" pin="LED#5"/>
<wire x1="110.49" y1="184.15" x2="105.41" y2="184.15" width="0.1524" layer="91"/>
</segment>
</net>
<net name="LB#7" class="0">
<segment>
<pinref part="LED_IN" gate="G$1" pin="LED#7"/>
<pinref part="IC-2" gate="A" pin="A7"/>
<wire x1="105.41" y1="181.61" x2="112.395" y2="181.61" width="0.1524" layer="91"/>
<wire x1="112.395" y1="181.61" x2="112.395" y2="168.91" width="0.1524" layer="91"/>
<wire x1="112.395" y1="168.91" x2="97.155" y2="168.91" width="0.1524" layer="91"/>
<wire x1="97.155" y1="168.91" x2="97.155" y2="155.575" width="0.1524" layer="91"/>
</segment>
</net>
<net name="VCC_1" class="0">
<segment>
<pinref part="LED_IN" gate="G$1" pin="VCC"/>
<wire x1="72.39" y1="189.23" x2="80.01" y2="189.23" width="0.1524" layer="91" grouprefs="MLL_EXTENDER2"/>
<pinref part="U$7" gate="G$1" pin="VCC"/>
<wire x1="95.25" y1="209.55" x2="95.25" y2="204.47" width="0.1524" layer="91" grouprefs="MLL_EXTENDER2"/>
<wire x1="95.25" y1="204.47" x2="72.39" y2="204.47" width="0.1524" layer="91" grouprefs="MLL_EXTENDER2"/>
<wire x1="72.39" y1="204.47" x2="72.39" y2="189.23" width="0.1524" layer="91" grouprefs="MLL_EXTENDER2"/>
</segment>
<segment>
<pinref part="IC-2" gate="A" pin="DIR"/>
<pinref part="P+8" gate="G$2" pin="VCC_1"/>
<wire x1="104.775" y1="161.925" x2="104.775" y2="155.575" width="0.1524" layer="91"/>
</segment>
<segment>
<wire x1="24.13" y1="163.83" x2="24.13" y2="140.97" width="0.1524" layer="91" grouprefs="MLL_EXTENDER2"/>
<wire x1="24.13" y1="140.97" x2="24.13" y2="118.11" width="0.1524" layer="91" grouprefs="MLL_EXTENDER2"/>
<wire x1="24.13" y1="118.11" x2="24.13" y2="95.25" width="0.1524" layer="91" grouprefs="MLL_EXTENDER2"/>
<wire x1="24.13" y1="95.25" x2="24.13" y2="72.39" width="0.1524" layer="91" grouprefs="MLL_EXTENDER2"/>
<wire x1="24.13" y1="72.39" x2="24.13" y2="49.53" width="0.1524" layer="91" grouprefs="MLL_EXTENDER2"/>
<wire x1="24.13" y1="49.53" x2="39.37" y2="49.53" width="0.1524" layer="91" grouprefs="MLL_EXTENDER2"/>
<wire x1="39.37" y1="72.39" x2="24.13" y2="72.39" width="0.1524" layer="91" grouprefs="MLL_EXTENDER2"/>
<junction x="24.13" y="72.39" grouprefs="MLL_EXTENDER2"/>
<wire x1="39.37" y1="95.25" x2="24.13" y2="95.25" width="0.1524" layer="91" grouprefs="MLL_EXTENDER2"/>
<junction x="24.13" y="95.25" grouprefs="MLL_EXTENDER2"/>
<wire x1="39.37" y1="118.11" x2="24.13" y2="118.11" width="0.1524" layer="91" grouprefs="MLL_EXTENDER2"/>
<junction x="24.13" y="118.11" grouprefs="MLL_EXTENDER2"/>
<wire x1="39.37" y1="140.97" x2="24.13" y2="140.97" width="0.1524" layer="91" grouprefs="MLL_EXTENDER2"/>
<junction x="24.13" y="140.97" grouprefs="MLL_EXTENDER2"/>
<wire x1="39.37" y1="163.83" x2="24.13" y2="163.83" width="0.1524" layer="91" grouprefs="MLL_EXTENDER2"/>
<pinref part="OUT2A" gate="G$1" pin="VCC"/>
<pinref part="OUT3A" gate="G$1" pin="VCC"/>
<pinref part="OUT4A" gate="G$1" pin="VCC"/>
<pinref part="OUT5A" gate="G$1" pin="VCC"/>
<pinref part="OUT6A" gate="G$1" pin="VCC"/>
<pinref part="OUT7A" gate="G$1" pin="VCC"/>
</segment>
</net>
<net name="LB#2" class="0">
<segment>
<pinref part="LED_IN" gate="G$1" pin="LED#2"/>
<wire x1="80.01" y1="186.69" x2="72.39" y2="186.69" width="0.1524" layer="91"/>
<wire x1="72.39" y1="186.69" x2="72.39" y2="159.385" width="0.1524" layer="91"/>
<wire x1="72.39" y1="159.385" x2="84.455" y2="159.385" width="0.1524" layer="91"/>
<pinref part="IC-2" gate="A" pin="A2"/>
<wire x1="84.455" y1="159.385" x2="84.455" y2="155.575" width="0.1524" layer="91"/>
</segment>
</net>
<net name="SCL" class="0">
<segment>
<wire x1="77.47" y1="191.77" x2="80.01" y2="191.77" width="0.1524" layer="91" grouprefs="MLL_EXTENDER2"/>
<wire x1="90.17" y1="209.55" x2="90.17" y2="201.93" width="0.1524" layer="91" grouprefs="MLL_EXTENDER2"/>
<wire x1="90.17" y1="201.93" x2="77.47" y2="201.93" width="0.1524" layer="91" grouprefs="MLL_EXTENDER2"/>
<wire x1="77.47" y1="201.93" x2="77.47" y2="191.77" width="0.1524" layer="91" grouprefs="MLL_EXTENDER2"/>
<pinref part="LED_IN" gate="G$1" pin="SCL"/>
<pinref part="U$7" gate="G$1" pin="SCL"/>
</segment>
</net>
<net name="DO1" class="0">
<segment>
<wire x1="67.945" y1="163.83" x2="62.23" y2="163.83" width="0.1524" layer="91" grouprefs="MLL_EXTENDER2"/>
<pinref part="OUT2A" gate="G$1" pin="DO"/>
<pinref part="R21" gate="G$1" pin="1"/>
<wire x1="84.455" y1="120.015" x2="84.455" y2="116.84" width="0.1524" layer="91"/>
<wire x1="84.455" y1="116.84" x2="67.945" y2="116.84" width="0.1524" layer="91"/>
<wire x1="67.945" y1="116.84" x2="67.945" y2="163.83" width="0.1524" layer="91"/>
</segment>
</net>
<net name="DO9" class="0">
<segment>
<pinref part="OUT6A" gate="G$1" pin="DO"/>
<pinref part="R25" gate="G$1" pin="1"/>
<wire x1="62.23" y1="72.39" x2="94.615" y2="72.39" width="0.1524" layer="91"/>
<wire x1="94.615" y1="72.39" x2="94.615" y2="120.015" width="0.1524" layer="91"/>
</segment>
</net>
<net name="DO10" class="0">
<segment>
<pinref part="OUT5A" gate="G$1" pin="DO"/>
<pinref part="R24" gate="G$1" pin="1"/>
<wire x1="62.23" y1="95.25" x2="92.075" y2="95.25" width="0.1524" layer="91"/>
<wire x1="92.075" y1="95.25" x2="92.075" y2="120.015" width="0.1524" layer="91"/>
</segment>
</net>
<net name="DO11" class="0">
<segment>
<pinref part="OUT4A" gate="G$1" pin="DO"/>
<pinref part="R23" gate="G$1" pin="1"/>
<wire x1="82.55" y1="118.11" x2="62.23" y2="118.11" width="0.1524" layer="91" grouprefs="MLL_EXTENDER2"/>
<wire x1="82.55" y1="118.11" x2="82.55" y2="107.95" width="0.1524" layer="91"/>
<wire x1="82.55" y1="107.95" x2="89.535" y2="107.95" width="0.1524" layer="91"/>
<wire x1="89.535" y1="107.95" x2="89.535" y2="120.015" width="0.1524" layer="91"/>
</segment>
</net>
<net name="DO12" class="0">
<segment>
<pinref part="OUT3A" gate="G$1" pin="DO"/>
<wire x1="69.85" y1="140.97" x2="62.23" y2="140.97" width="0.1524" layer="91" grouprefs="MLL_EXTENDER2"/>
<wire x1="69.85" y1="140.97" x2="69.85" y2="113.665" width="0.1524" layer="91"/>
<pinref part="R22" gate="G$1" pin="1"/>
<wire x1="69.85" y1="113.665" x2="86.995" y2="113.665" width="0.1524" layer="91"/>
<wire x1="86.995" y1="113.665" x2="86.995" y2="120.015" width="0.1524" layer="91"/>
</segment>
</net>
<net name="N$47" class="0">
<segment>
<wire x1="84.455" y1="137.795" x2="84.455" y2="130.175" width="0.1524" layer="91"/>
<pinref part="R21" gate="G$1" pin="2"/>
<pinref part="IC-2" gate="A" pin="B2"/>
</segment>
</net>
<net name="N$62" class="0">
<segment>
<wire x1="86.995" y1="137.795" x2="86.995" y2="130.175" width="0.1524" layer="91"/>
<pinref part="R22" gate="G$1" pin="2"/>
<pinref part="IC-2" gate="A" pin="B3"/>
</segment>
</net>
<net name="N$76" class="0">
<segment>
<wire x1="89.535" y1="137.795" x2="89.535" y2="130.175" width="0.1524" layer="91"/>
<pinref part="R23" gate="G$1" pin="2"/>
<pinref part="IC-2" gate="A" pin="B4"/>
</segment>
</net>
<net name="N$77" class="0">
<segment>
<wire x1="92.075" y1="137.795" x2="92.075" y2="130.175" width="0.1524" layer="91"/>
<pinref part="R24" gate="G$1" pin="2"/>
<pinref part="IC-2" gate="A" pin="B5"/>
</segment>
</net>
<net name="N$78" class="0">
<segment>
<wire x1="94.615" y1="137.795" x2="94.615" y2="130.175" width="0.1524" layer="91"/>
<pinref part="R25" gate="G$1" pin="2"/>
<pinref part="IC-2" gate="A" pin="B6"/>
</segment>
</net>
<net name="N$79" class="0">
<segment>
<wire x1="97.155" y1="137.795" x2="97.155" y2="130.175" width="0.1524" layer="91"/>
<pinref part="R26" gate="G$1" pin="2"/>
<pinref part="IC-2" gate="A" pin="B7"/>
</segment>
</net>
<net name="N$6" class="0">
<segment>
<pinref part="OUT7A" gate="G$1" pin="DO"/>
<pinref part="R26" gate="G$1" pin="1"/>
<wire x1="62.23" y1="49.53" x2="97.155" y2="49.53" width="0.1524" layer="91"/>
<wire x1="97.155" y1="49.53" x2="97.155" y2="120.015" width="0.1524" layer="91"/>
</segment>
</net>
<net name="SDA" class="0">
<segment>
<wire x1="85.09" y1="199.39" x2="85.09" y2="209.55" width="0.1524" layer="91" grouprefs="MLL_EXTENDER2"/>
<wire x1="105.41" y1="191.77" x2="107.95" y2="191.77" width="0.1524" layer="91" grouprefs="MLL_EXTENDER2"/>
<wire x1="107.95" y1="191.77" x2="107.95" y2="199.39" width="0.1524" layer="91" grouprefs="MLL_EXTENDER2"/>
<wire x1="107.95" y1="199.39" x2="85.09" y2="199.39" width="0.1524" layer="91" grouprefs="MLL_EXTENDER2"/>
<pinref part="LED_IN" gate="G$1" pin="SDA"/>
<pinref part="U$7" gate="G$1" pin="SDA"/>
</segment>
</net>
</nets>
</sheet>
</sheets>
</schematic>
</drawing>
<compatibility>
<note version="6.3" minversion="6.2.2" severity="warning">
Since Version 6.2.2 text objects can contain more than one line,
which will not be processed correctly with this version.
</note>
<note version="8.2" severity="warning">
Since Version 8.2, EAGLE supports online libraries. The ids
of those online libraries will not be understood (or retained)
with this version.
</note>
<note version="8.3" severity="warning">
Since Version 8.3, EAGLE supports URNs for individual library
assets (packages, symbols, and devices). The URNs of those assets
will not be understood (or retained) with this version.
</note>
<note version="8.3" severity="warning">
Since Version 8.3, EAGLE supports the association of 3D packages
with devices in libraries, schematics, and board files. Those 3D
packages will not be understood (or retained) with this version.
</note>
<note version="9.5" severity="warning">
Since Version 9.5, EAGLE supports persistent groups with
schematics, and board files. Those persistent groups
will not be understood (or retained) with this version.
</note>
</compatibility>
</eagle>
